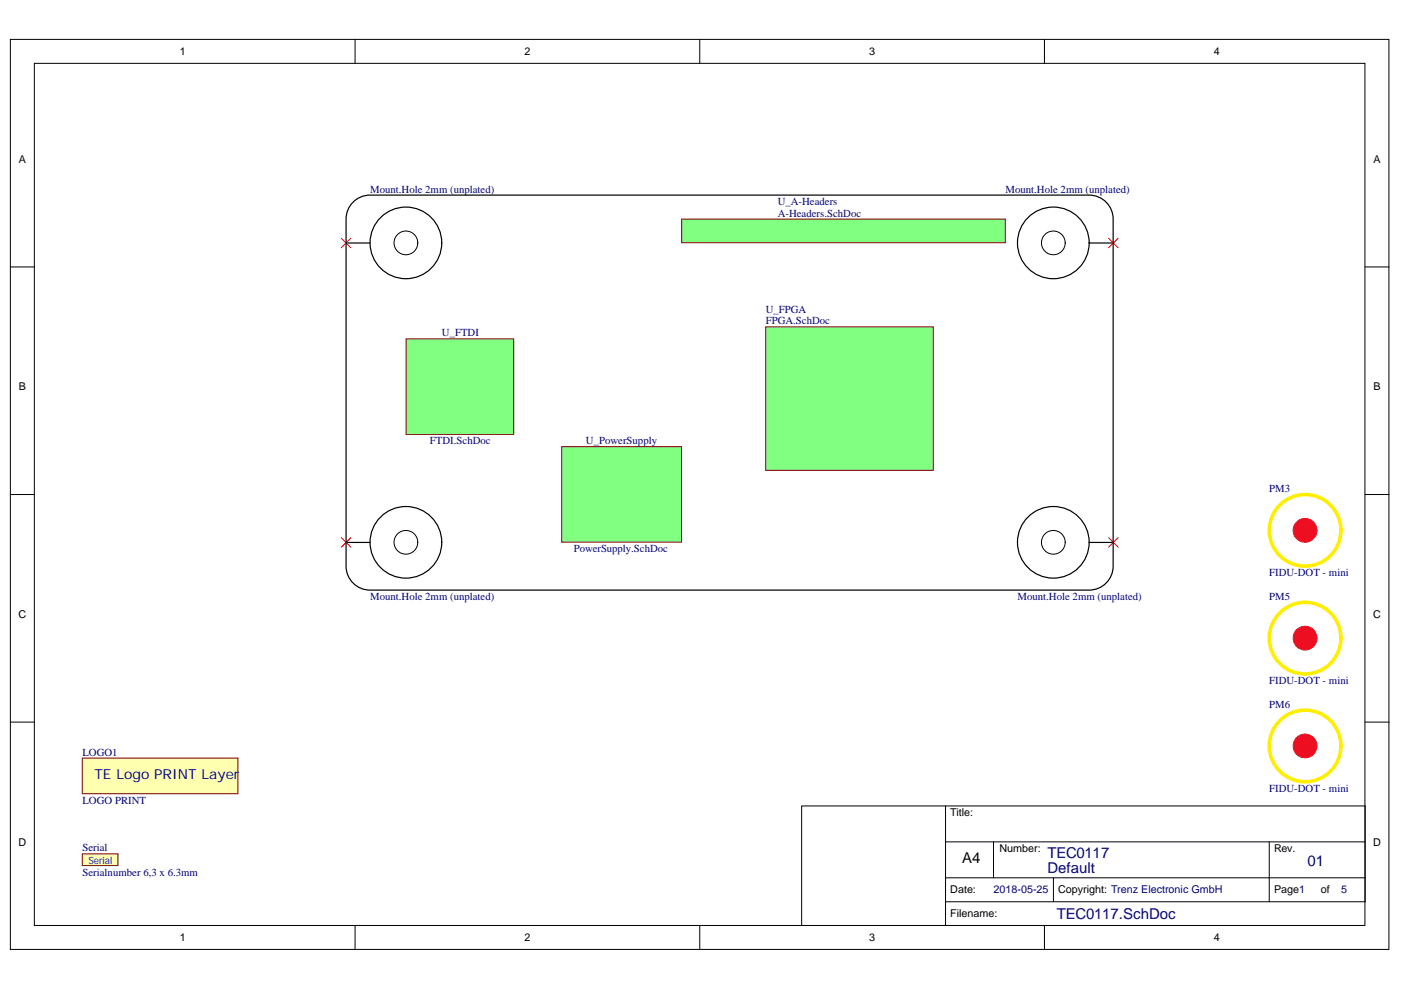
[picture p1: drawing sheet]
<svg xmlns="http://www.w3.org/2000/svg" width="297mm" height="210mm" viewBox="0 0 297 210" stroke-linecap="round" stroke-linejoin="round" font-family="sans-serif">
<g fill="#fff" stroke="#000" stroke-width=".21">
<path d="M2.2 8.4h292.3v192.9h-292.3z"/>
<path d="M7.3 13.4h282.1v182.8h-282.1z"/>
</g>
<g fill="none" stroke="#000" stroke-width=".21">
<path d="M75.3 8.4v5M148.4 8.4v5M221.4 8.4v5M2.2 56.6h5.1M289.4 56.6h5.1M2.2 104.9h5.1M289.4 104.9h5.1M2.2 153.1h5.1M289.4 153.1h5.1M200.5 170.9h88.9v20.3h-88.9zM200.5 170.9h-30.5v25.4M200.5 178.5h88.9"/>
<path d="M210.6 178.5v7.6h-10.1M269.1 178.5v12.7M75.3 196.3v5.1M148.4 196.3v5.1M200.5 191.2v5.1M210.6 186.1h78.8M221.4 196.3v5.1M223.4 186.1v5.1"/>
</g>
<g fill="#80ff80" stroke="#800000" stroke-width=".21">
<path d="M144.5 46.4h68.6v5.1h-68.6z"/>
<path d="M86.1 71.8h22.8v20.3h-22.8z"/>
<path d="M119.1 94.7h25.4v20.3h-25.4z"/>
</g>
<g fill="none" stroke="#fe0" stroke-width=".76">
<circle cx="276.7" cy="112.4" r="7.6"/>
<circle cx="276.7" cy="135.3" r="7.6"/>
<circle cx="276.7" cy="158.2" r="7.6"/>
</g>
<g fill="#ee0e22" stroke="#ee0e22" stroke-width=".21">
<circle cx="276.7" cy="158.2" r="2.52"/>
<circle cx="276.7" cy="135.3" r="2.52"/>
<circle cx="276.7" cy="112.4" r="2.52"/>
</g>
<path d="M17.5 181h7.5v2.5h-7.5z" fill="#ffffb0" stroke="#800000" stroke-width=".21"/>
<g fill="none" stroke="#000" stroke-width=".21">
<circle cx="86.1" cy="51.5" r="2.52"/>
<circle cx="223.3" cy="51.5" r="2.52"/>
<circle cx="86.1" cy="115" r="2.52"/>
<circle cx="223.3" cy="115" r="2.52"/>
</g>
<g fill="none" stroke="#000" stroke-width=".25">
<path d="M73.4 51.5h5.1M231 51.5h5.1M73.4 115h5.1M231 115h5.1"/>
<circle cx="86.1" cy="51.5" r="7.6"/>
<circle cx="223.3" cy="51.5" r="7.6"/>
<circle cx="86.1" cy="115" r="7.6"/>
<circle cx="223.3" cy="115" r="7.6"/>
</g>
<path d="M162.3 69.3h35.6v30.4h-35.6z" fill="#80ff80" stroke="#800000" stroke-width=".21"/>
<path d="M72.4 50.5l2 2M74.4 50.5l-2 2M235 50.5l2.1 2M237.1 50.5l-2.1 2M72.4 114l2 2M74.4 114l-2 2M235 114l2.1 2M237.1 114l-2.1 2" fill="none" stroke="#f00" stroke-width=".21"/>
<path d="M17.5 160.7h32.9v7.6h-32.9z" fill="#ffffb0" stroke="#800000" stroke-width=".21"/>
<path d="M74.6 43.2a5.1 5.1 0 0 1 3.9-1.8h152.4a5.1 5.1 0 0 1 5.1 5v73.6a5.1 5.1 0 0 1-5.1 5.1h-152.4a5.1 5.1 0 0 1-5.1-5.1v-73.6a5.1 5.1 0 0 1 1.2-3.2z" fill="none" stroke="#000" stroke-width=".25"/>
<text font-size="3.2" x="204" y="182.9">A4</text>
<g font-size="3.2" fill="#000080">
<text x="222.1" y="185.2">Default</text>
<text x="222.1" y="181.9">TEC0117</text>
<text x="277.2" y="183.6">01</text>
<text x="224.1" y="194.8">TEC0117.SchDoc</text>
</g>
<text font-size="2.9" fill="#000080" x="20" y="165.2">TE Logo PRINT Layer</text>
<g font-size="2.3">
<text x="38.1" y="11.7">1</text>
<text x="111.2" y="11.7">2</text>
<text x="184.3" y="11.7">3</text>
<text x="257.4" y="11.7">4</text>
<text x="4" y="34.5">A</text>
<text x="291.2" y="34.5">A</text>
<text x="4" y="82.8">B</text>
<text x="291.2" y="82.8">B</text>
<text x="3.9" y="131">C</text>
<text x="291.1" y="131">C</text>
<text x="201.5" y="173">Title:</text>
<text x="3.9" y="179.3">D</text>
<text x="291.1" y="179.3">D</text>
<text x="211.9" y="180.6">Number:</text>
<text x="270.1" y="180.6">Rev.</text>
<text x="201.5" y="189.4">Date:</text>
<text x="224.4" y="189.4">Copyright: Trenz Electronic GmbH</text>
<text x="270.1" y="189.4">Page1</text>
<text x="280" y="189.4">of</text>
<text x="201.5" y="194.5">Filename:</text>
<text x="38.1" y="199.6">1</text>
<text x="111.2" y="199.6">2</text>
<text x="184.3" y="199.6">3</text>
<text x="257.4" y="199.6">4</text>
</g>
<g font-size="2.3" fill="#000080">
<text x="78.5" y="40.9">Mount.Hole 2mm (unplated)</text>
<text x="213.2" y="40.9">Mount.Hole 2mm (unplated)</text>
<text x="164.9" y="43.4">U_A-Headers</text>
<text x="164.9" y="45.9">A-Headers.SchDoc</text>
<text x="93.7" y="71.3">U_FTDI</text>
<text x="162.3" y="66.3">U_FPGA</text>
<text x="162.3" y="68.8">FPGA.SchDoc</text>
<text x="91.2" y="94.2">FTDI.SchDoc</text>
<text x="124.2" y="94.2">U_PowerSupply</text>
<text x="269.1" y="104.4">PM3</text>
<text x="121.7" y="117.1">PowerSupply.SchDoc</text>
<text x="269.1" y="122.1">FIDU-DOT - mini</text>
<text x="78.5" y="127.2">Mount.Hole 2mm (unplated)</text>
<text x="215.7" y="127.2">Mount.Hole 2mm (unplated)</text>
<text x="269.1" y="127.2">PM5</text>
<text x="269.1" y="145">FIDU-DOT - mini</text>
<text x="269.1" y="150.1">PM6</text>
<text x="17.5" y="160.2">LOGO1</text>
<text x="269.1" y="167.8">FIDU-DOT - mini</text>
<text x="17.5" y="170.4">LOGO PRINT</text>
<text x="17.5" y="180.5">Serial</text>
<text x="17.5" y="185.6">Serialnumber 6,3 x 6.3mm</text>
<text x="210.7" y="189.4">2018-05-25</text>
<text x="284.3" y="189.4">5</text>
</g>
<text font-size="2.1" fill="#00f" x="18.7" y="183.1">Serial</text>
</svg>
